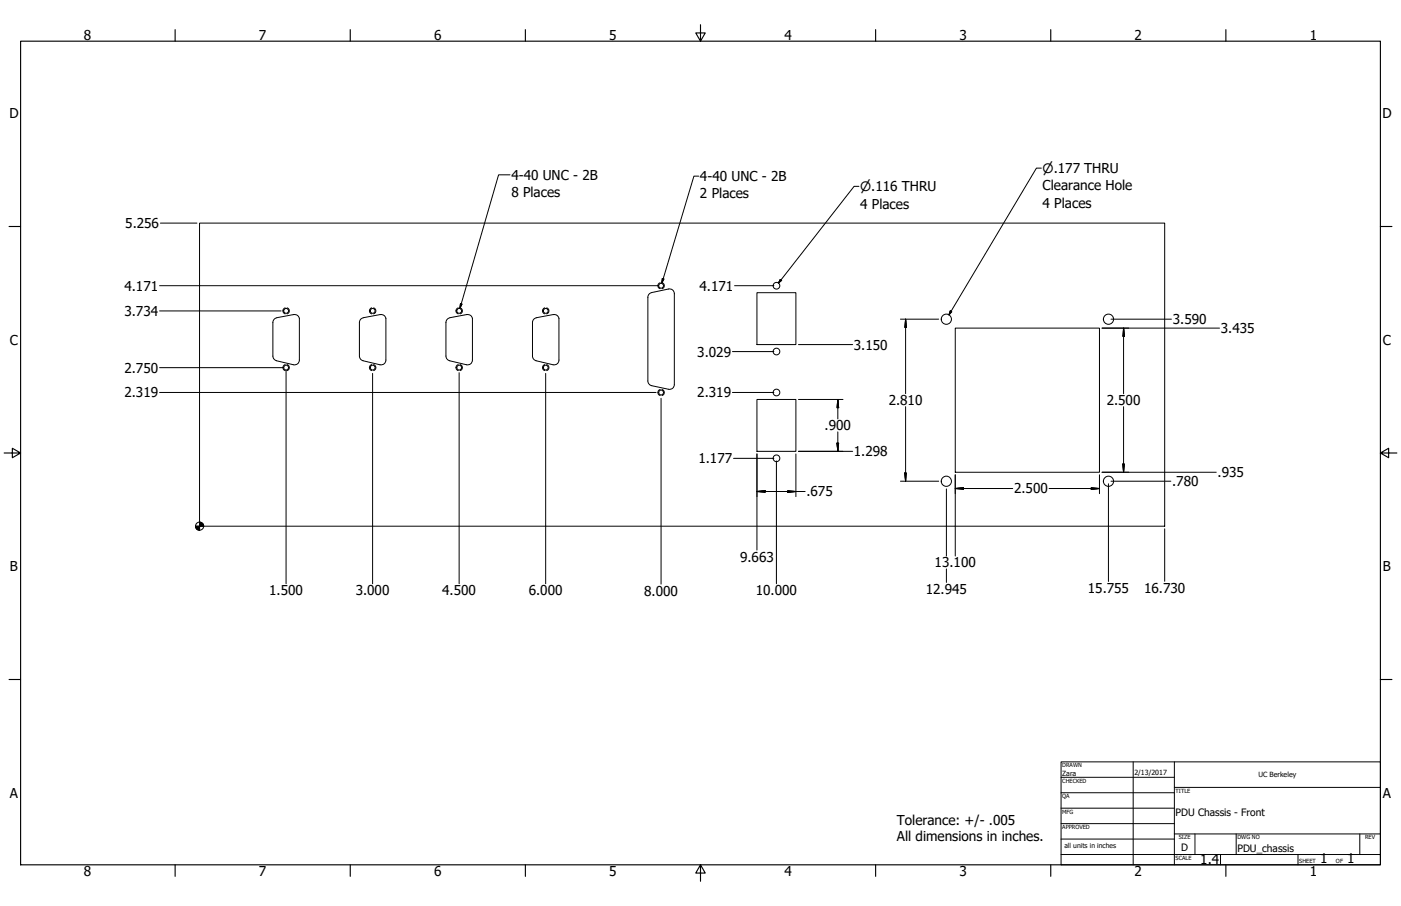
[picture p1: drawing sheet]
<svg xmlns="http://www.w3.org/2000/svg" width="864mm" height="559mm" viewBox="0 0 864 559" stroke-linecap="round" stroke-linejoin="round" font-family="sans-serif">
<!-- layer: Visible (ANSI) -->
<g fill="none" stroke="#000" stroke-width=".62">
<path d="M123 138h595v187h-595zM168 199v21l1 1 1 1M181 194l2 1 2 1v26a3 3 0 0 1-4 3M181 194l-11 2-1 1-1 2M222 199v21v1l2 1M222 199v-2l2-1 11-2 2 1 1 1v26a3 3 0 0 1-4 3l-10-2M275 199v21v1l2 1M277 196l-1 1-1 2M277 196l11-2 2 1 1 1v26a3 3 0 0 1-3 3l-11-2M328 199v21l1 1 2 1M328 199l1-2 2-1 11-2 2 1 1 1v26a3 3 0 0 1-4 3l-11-2M400 181l2-1 10-2a3 3 0 0 1 4 3v56a3 3 0 0 1-4 3l-11-2-2-2v-53z"/>
<path d="M467 181h24v32h-24zM589 202h89v89h-89zM170 223l11 2M467 246h24v32h-24z"/>
<circle cx="408" cy="176" r="1.5"/>
<circle cx="479" cy="176" r="2.1"/>
<circle cx="176" cy="192" r="1.5"/>
<circle cx="230" cy="192" r="1.5"/>
<circle cx="283" cy="192" r="1.5"/>
<circle cx="336" cy="192" r="1.5"/>
<circle cx="583" cy="197" r="3"/>
<circle cx="683" cy="197" r="3"/>
<circle cx="479" cy="217" r="2.1"/>
<circle cx="176" cy="227" r="1.5"/>
<circle cx="230" cy="227" r="1.5"/>
<circle cx="283" cy="227" r="1.5"/>
<circle cx="336" cy="227" r="1.5"/>
<circle cx="408" cy="242" r="1.5"/>
<circle cx="479" cy="242" r="2.1"/>
<circle cx="479" cy="283" r="2.1"/>
<circle cx="583" cy="297" r="3"/>
<circle cx="683" cy="297" r="3"/>
</g>
<!-- layer: Hidden Narrow (ANSI) -->
<g fill="none" stroke="#000" stroke-width=".62">
<path d="M407 174a1.9 1.9 0 0 0-1 2 1.9 1.9 0 0 0 1 2M408 174a1.9 1.9 0 0 1 2 2 1.9 1.9 0 0 1-2 2M176 190a2 2 0 0 0-2 2 2 2 0 0 0 2 2M177 190a2 2 0 0 1 1 2 2 2 0 0 1-1 2M229 190a2 2 0 0 0-1 2 2 2 0 0 0 1 2M230 190a2 2 0 0 1 2 2 2 2 0 0 1-2 2M282 190a2 2 0 0 0-1 2 2 2 0 0 0 1 2M284 190a2 2 0 0 1 1 2 2 2 0 0 1-1 2M336 190a2 2 0 0 0-2 2 2 2 0 0 0 2 2M337 190a2 2 0 0 1 1 2 2 2 0 0 1-1 2M176 225a2 2 0 0 0-2 2 2 2 0 0 0 2 2M177 225a2 2 0 0 1 1 2 2 2 0 0 1-1 2"/>
<path d="M229 225a2 2 0 0 0-1 2 2 2 0 0 0 1 2M230 225a2 2 0 0 1 2 2 2 2 0 0 1-2 2M282 225a2 2 0 0 0-1 2 2 2 0 0 0 1 2M284 225a2 2 0 0 1 1 2 2 2 0 0 1-1 2M336 225a2 2 0 0 0-2 2 2 2 0 0 0 2 2M337 225a2 2 0 0 1 1 2 2 2 0 0 1-1 2M407 240a2 2 0 0 0-1 2 2 2 0 0 0 1 2M408 240a2 2 0 0 1 2 2 2 2 0 0 1-2 2"/>
</g>
<!-- layer: Border (ANSI) -->
<g fill="none" stroke="#000" stroke-width=".7">
<path d="M108 18v7M216 18v7M324 18v7M432 15v10l-3-5h6l-3 5M540 18v7M648 18v7M756 18v7M13 25h838v508h-838zM6 140h7M851 140h7M3 279h10l-5-3v6l5-3M851 279l5 3v-6l-5 3h10"/>
<path d="M6 419h7M851 419h7M108 533v8M216 533v8M324 533v8M432 533l3 5h-6l3-5v11M540 533v8M648 533v8M756 533v8"/>
</g>
<!-- layer: Title (ANSI) -->
<g fill="none" stroke="#000" stroke-width=".62">
<path d="M654 470h197v63h-197zM654 479h70M698 470v63M724 470v63M654 489h70M654 498h70M724 486h127M654 508h70M654 518h70M724 514h127M737 514v13M762 514v13"/>
<path d="M838 514v13M654 527h197M752 527v6M800 527v6"/>
</g>
<!-- layer: Dimension (ANSI) -->
<g fill="none" stroke="#000" stroke-width=".62">
<path d="M99 138h22M98 176h308M453 176h24M98 192h75M555 197h24M558 197l1 5h-1zM558 197v46M685 197h37M451 217h26M492 213h34M693 202v5h-1zM693 202v41"/>
<path d="M696 202h-17h73M98 227h77M176 228v132M230 230v130M283 230v130M336 230v130M98 242h306M407 246v114M451 242h26M492 246h28M516 246l1 5h-1zM516 246v12"/>
<path d="M558 251v46M693 251v40M491 280v26M516 273h1l-1 5zM516 266v12M520 278h-28h34M452 283h25M479 284v76M555 297h24M558 292h1l-1 5zM678 293v11M683 298v61"/>
<path d="M685 297h37M692 286h1v5zM696 291h-17h71M467 303h5v1zM467 306v-26v59M467 303h29M486 303h5l-5 1zM583 302v41M589 301h5v1zM589 304v-11v50M589 301h35M647 301h31"/>
<path d="M673 301h5l-5 1zM718 326v33M583 351v8"/>
<circle cx="123" cy="325" r="2.5"/>
</g>
<g fill="#000" stroke="#000" stroke-width=".62">
<path d="M558 197l1 5zM558 197l1 5h-1zM693 202v5zM693 202v5h-1zM516 246l1 5zM516 246l1 5h-1zM516 273v5zM516 273h1l-1 5zM558 292v5zM558 292h1l-1 5zM692 286l1 5zM692 286h1v5z"/>
<path d="M467 303h5zM467 303h5v1zM486 304l5-1zM486 303h5l-5 1zM589 301h5zM589 301h5v1zM673 302l5-1zM673 301h5l-5 1zM121 325v1zM121 325l1 2zM121 325l2 2h-1zM123 325h3z"/>
<path d="M123 322l3 3h-3zM123 322v5zM121 325h2v2zM121 325h2zM125 323l1 2zM124 322l2 3zM123 322h1l2 3z"/>
</g>
<!-- layer: Symbol (ANSI) -->
<path d="M314 108h-7l-23 82M431 109h-3l-20 65M529 115h-3l-46 60M642 104h-3l-54 90M408 172h1l-1 2zM481 172l1 1-2 2zM284 187l1 1-1 2zM586 192h1l-2 2z" fill="none" stroke="#000" stroke-width=".62"/>
<path d="M408 172v2zM408 172h1l-1 2zM481 172l-1 3zM481 172l1 1-2 2zM284 187v3zM284 187l1 1-1 2zM586 192l-1 2zM586 192h1l-2 2z" fill="#000" stroke="#000" stroke-width=".62"/>
<g font-size="8.4">
<text x="52" y="24">8</text>
<text x="160" y="24">7</text>
<text x="268" y="24">6</text>
<text x="376" y="24">5</text>
<text x="483" y="24">4</text>
<text x="591" y="24">3</text>
<text x="699" y="24">2</text>
<text x="807" y="24">1</text>
<text x="6" y="73">D</text>
<text x="852" y="73">D</text>
<text x="315" y="111">4-40 UNC - 2B</text>
<text x="431" y="112">4-40 UNC - 2B</text>
<text x="643" y="117">Clearance Hole</text>
<text x="315" y="122">8 Places</text>
<text x="431" y="122">2 Places</text>
<text x="530" y="129">4 Places</text>
<text x="643" y="128">4 Places</text>
<text x="77" y="141">5.256</text>
<text x="77" y="179">4.171</text>
<text x="431" y="179">4.171</text>
<text x="77" y="195">3.734</text>
<text x="723" y="200">3.590</text>
<text x="753" y="205">3.435</text>
<text x="6" y="213">C</text>
<text x="526" y="216">3.150</text>
<text x="852" y="213">C</text>
<text x="430" y="220">3.029</text>
<text x="77" y="230">2.750</text>
<text x="77" y="245">2.319</text>
<text x="430" y="245">2.319</text>
<text x="548" y="250">2.810</text>
<text x="682" y="250">2.500</text>
<text x="508" y="265">.900</text>
<text x="526" y="281">1.298</text>
<text x="431" y="286">1.177</text>
<text x="723" y="300">.780</text>
<text x="751" y="294">.935</text>
<text x="625" y="304">2.500</text>
<text x="497" y="306">.675</text>
<text x="456" y="346">9.663</text>
<text x="6" y="352">B</text>
<text x="576" y="350">13.100</text>
<text x="852" y="352">B</text>
<text x="671" y="366">15.755</text>
<text x="705" y="366">16.730</text>
<text x="166" y="367">1.500</text>
<text x="219" y="367">3.000</text>
<text x="273" y="367">4.500</text>
<text x="326" y="367">6.000</text>
<text x="397" y="367">8.000</text>
<text x="466" y="367">10.000</text>
<text x="571" y="366">12.945</text>
<text x="6" y="492">A</text>
<text x="852" y="492">A</text>
<text x="553" y="509">Tolerance: +/- .005</text>
<text x="553" y="519">All dimensions in inches.</text>
<text x="740" y="533">1.4</text>
<text x="814" y="533">1</text>
<text x="830" y="533">1</text>
<text x="52" y="541">8</text>
<text x="160" y="541">7</text>
<text x="268" y="541">6</text>
<text x="376" y="541">5</text>
<text x="483" y="541">4</text>
<text x="591" y="541">3</text>
<text x="699" y="541">2</text>
<text x="807" y="541">1</text>
</g>
<g font-size="8">
<text x="643" y="107">⌀.177 THRU</text>
<text x="530" y="118">⌀.116 THRU</text>
</g>
<g font-size="6.3">
<text x="725" y="503">PDU Chassis - Front</text>
<text x="728" y="525">D</text>
<text x="763" y="525">PDU_chassis</text>
</g>
<g font-size="4.4">
<text x="655" y="479">Zara</text>
<text x="699" y="478">2/13/2017</text>
<text x="776" y="479">UC Berkeley</text>
</g>
<text font-size="4.2" x="656" y="523">all units in inches</text>
<g font-size="3.5">
<text x="655" y="473">DRAWN</text>
<text x="655" y="483">CHECKED</text>
<text x="725" y="489">TITLE</text>
<text x="655" y="492">QA</text>
<text x="655" y="502">MFG</text>
<text x="655" y="511">APPROVED</text>
<text x="727" y="518">SIZE</text>
<text x="763" y="518">DWG NO</text>
<text x="841" y="518">REV</text>
<text x="725" y="530">SCALE</text>
<text x="801" y="533">SHEET</text>
<text x="824" y="533">OF</text>
</g>
</svg>
